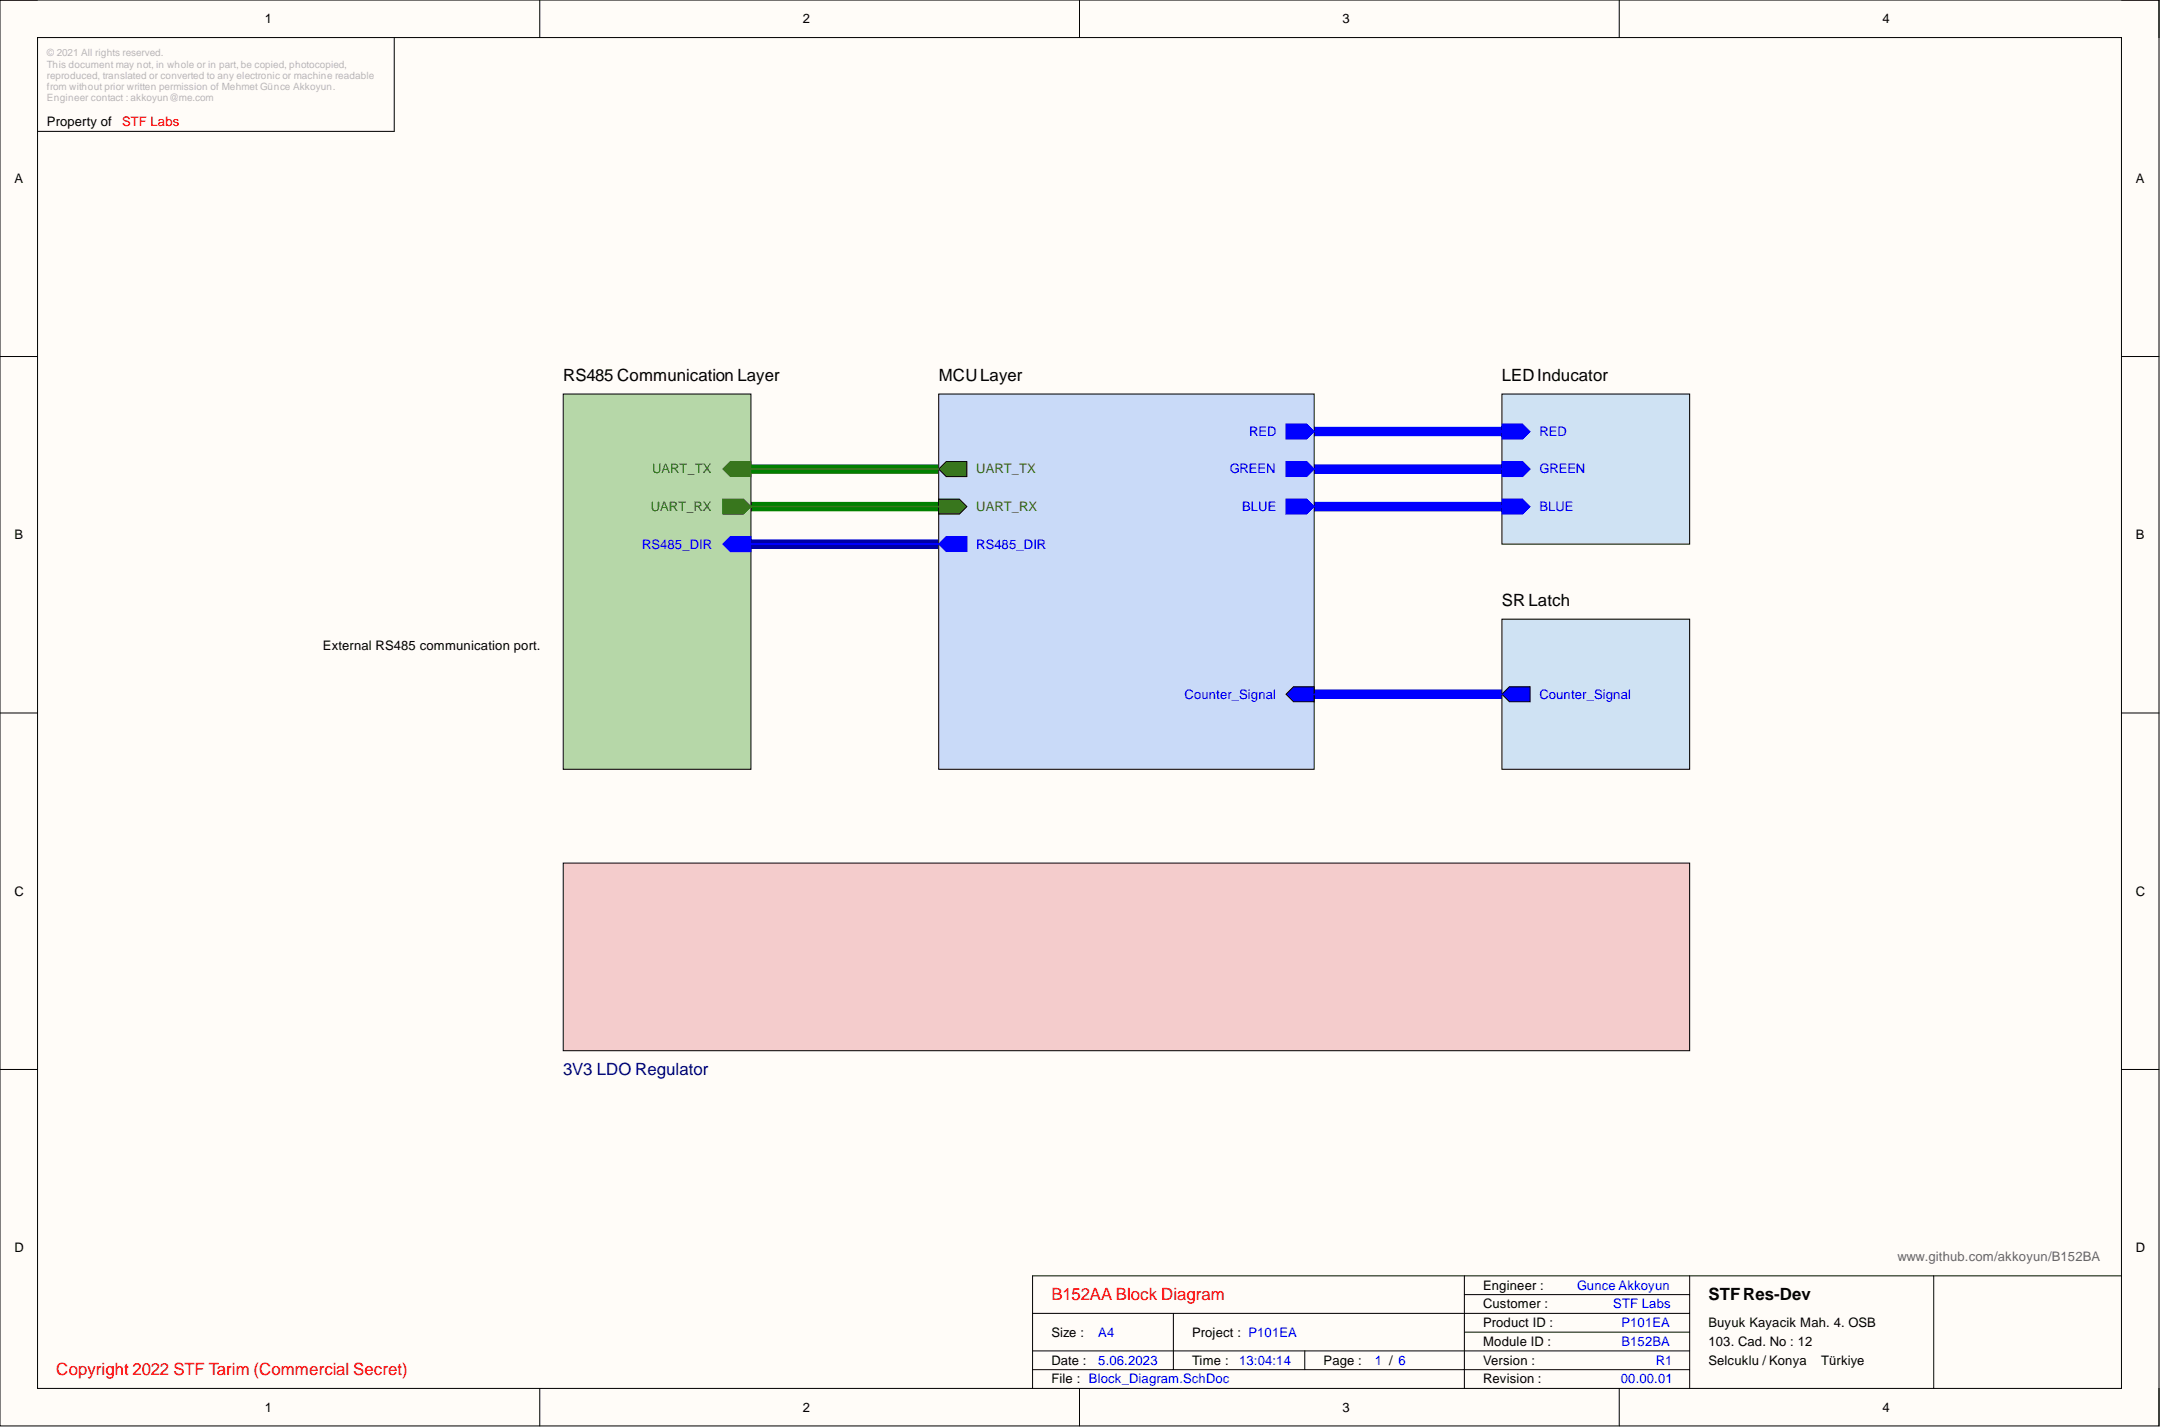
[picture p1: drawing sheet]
<svg xmlns="http://www.w3.org/2000/svg" width="292mm" height="193mm" viewBox="0 0 292 193" stroke-linecap="round" stroke-linejoin="round" font-family="sans-serif">
<path d="M0 0h291.8v192.7h-291.8z" fill-rule="evenodd" fill="#fffcf8"/>
<path d="M0 0h291.8v192.7h-291.8z" fill="none" stroke="#000" stroke-width=".14"/>
<path d="M5.1 5.1h281.7v182.5h-281.7z" fill-rule="evenodd" fill="#fffcf8"/>
<g fill="none" stroke="#000" stroke-width=".14">
<path d="M0 0h5.1M5.1 5.1h281.7v182.5h-281.7zM53.3 5.1v12.7h-48.2M73 0v5.1M145.9 0v5.1M218.9 0v5.1M286.8 0h5v5.1M0 48.2h5.1M286.8 48.2h5M0 96.3h5.1M286.8 96.3h5M0 144.5h5.1"/>
<path d="M286.8 144.5h5M139.6 177.5h88.8M158.6 177.5v7.6M197.9 174.9h30.5M197.9 172.4v15.2M228.4 172.4v15.2M261.4 172.4v15.2M286.8 172.4h-147.2v15.2M73 187.6v5.1M139.6 182.6h88.8M139.6 185.1h88.8M145.9 187.6v5.1"/>
<path d="M176.4 182.6v2.5M197.9 180h30.5M218.9 187.6v5.1M291.8 187.6v5.1"/>
</g>
<path d="M101.5 63.4h25.4M101.5 68.5h25.4" fill="none" stroke="#008000" stroke-width="1.3"/>
<path d="M101.5 73.5h25.4" fill="none" stroke="#00c" stroke-width="1.3"/>
<path d="M177.6 58.3h25.4M177.6 68.5h25.4M177.6 63.4h25.4M177.6 93.8h25.4" fill="none" stroke="#00f" stroke-width="1.3"/>
<path d="M76.1 53.2h25.4v50.8h-25.4z" fill-rule="evenodd" fill="#b6d7a8"/>
<path d="M76.1 53.2h25.4v50.8h-25.4z" fill="none" stroke="#000" stroke-width=".14"/>
<path d="M97.7 73.5l1-1h2.8v2h-2.8z" fill-rule="evenodd" fill="#00f"/>
<path d="M97.7 73.5l1-1h2.8v2h-2.8z" fill="none" stroke="#00f" stroke-width=".14"/>
<path d="M97.7 67.4h2.8l1 1.1-1 1h-2.8z" fill-rule="evenodd" fill="#38761d"/>
<path d="M97.7 67.4h2.8l1 1.1-1 1h-2.8z" fill="none" stroke="#38761d" stroke-width=".14"/>
<path d="M97.7 63.4l1-1h2.8v2h-2.8z" fill-rule="evenodd" fill="#38761d"/>
<path d="M97.7 63.4l1-1h2.8v2h-2.8z" fill="none" stroke="#38761d" stroke-width=".14"/>
<path d="M126.9 53.2h50.7v50.8h-50.7z" fill-rule="evenodd" fill="#c9daf8"/>
<path d="M126.9 53.2h50.7v50.8h-50.7z" fill="none" stroke="#000" stroke-width=".14"/>
<path d="M126.9 63.4l1-1h2.8v2h-2.8z" fill-rule="evenodd" fill="#38761d"/>
<path d="M126.9 63.4l1-1h2.8v2h-2.8z" fill="none" stroke="#000" stroke-width=".14"/>
<path d="M126.9 67.4h2.8l1 1.1-1 1h-2.8z" fill-rule="evenodd" fill="#38761d"/>
<path d="M126.9 67.4h2.8l1 1.1-1 1h-2.8z" fill="none" stroke="#000" stroke-width=".14"/>
<path d="M173.8 93.8l1-1h2.8v2h-2.8z" fill-rule="evenodd" fill="#00f"/>
<path d="M173.8 93.8l1-1h2.8v2h-2.8z" fill="none" stroke="#000" stroke-width=".14"/>
<path d="M126.9 73.5l1-1h2.8v2h-2.8z" fill-rule="evenodd" fill="#00f"/>
<path d="M126.9 73.5l1-1h2.8v2h-2.8z" fill="none" stroke="#00f" stroke-width=".14"/>
<path d="M173.8 62.4h2.8l1 1-1 1h-2.8z" fill-rule="evenodd" fill="#00f"/>
<path d="M173.8 62.4h2.8l1 1-1 1h-2.8z" fill="none" stroke="#00f" stroke-width=".14"/>
<path d="M173.8 57.3h2.8l1 1-1 1h-2.8z" fill-rule="evenodd" fill="#00f"/>
<path d="M173.8 57.3h2.8l1 1-1 1h-2.8z" fill="none" stroke="#00f" stroke-width=".14"/>
<path d="M173.8 67.4h2.8l1 1.1-1 1h-2.8z" fill-rule="evenodd" fill="#00f"/>
<path d="M173.8 67.4h2.8l1 1.1-1 1h-2.8z" fill="none" stroke="#00f" stroke-width=".14"/>
<path d="M203 83.7h25.4v20.3h-25.4z" fill-rule="evenodd" fill="#cfe2f3"/>
<path d="M203 83.7h25.4v20.3h-25.4z" fill="none" stroke="#000" stroke-width=".14"/>
<path d="M203 93.8l1-1h2.8v2h-2.8z" fill-rule="evenodd" fill="#00f"/>
<path d="M203 93.8l1-1h2.8v2h-2.8z" fill="none" stroke="#000" stroke-width=".14"/>
<path d="M203 53.2h25.4v20.3h-25.4z" fill-rule="evenodd" fill="#cfe2f3"/>
<path d="M203 53.2h25.4v20.3h-25.4z" fill="none" stroke="#000" stroke-width=".14"/>
<path d="M203 57.3h2.8l1 1-1 1h-2.8z" fill-rule="evenodd" fill="#00f"/>
<path d="M203 57.3h2.8l1 1-1 1h-2.8z" fill="none" stroke="#00f" stroke-width=".14"/>
<path d="M203 67.4h2.8l1 1.1-1 1h-2.8z" fill-rule="evenodd" fill="#00f"/>
<path d="M203 67.4h2.8l1 1.1-1 1h-2.8z" fill="none" stroke="#00f" stroke-width=".14"/>
<path d="M203 62.4h2.8l1 1-1 1h-2.8z" fill-rule="evenodd" fill="#00f"/>
<path d="M203 62.4h2.8l1 1-1 1h-2.8z" fill="none" stroke="#00f" stroke-width=".14"/>
<path d="M101.5 63.4h25.4M101.5 68.5h25.4" fill="none" stroke="#38761d" stroke-width=".25"/>
<path d="M177.6 58.3h25.4M101.5 73.5h25.4M177.6 68.5h25.4M177.6 63.4h25.4M177.6 93.8h25.4" fill="none" stroke="#00f" stroke-width=".25"/>
<path d="M76.1 116.6h152.3v25.4h-152.3z" fill-rule="evenodd" fill="#f4cccc"/>
<path d="M76.1 116.6h152.3v25.4h-152.3z" fill="none" stroke="#000" stroke-width=".14"/>
<g font-size="2.3">
<text x="76.1" y="51.5">RS485 Communication Layer</text>
<text x="126.9" y="51.5">MCULayer</text>
<text x="203" y="51.5">LEDInducator</text>
<text x="203" y="81.9">SR Latch</text>
<text x="230.9" y="175.7">STFRes-Dev</text>
</g>
<text font-size="2.3" fill="#000080" x="76.1" y="145.3">3V3 LDO Regulator</text>
<g font-size="2.3" fill="#f00">
<text x="142.1" y="175.7">B152AA Block Diagram</text>
<text x="7.6" y="185.8">Copyright 2022 STF Tarim (Commercial Secret)</text>
</g>
<g font-size="1.8">
<text x="35.8" y="3.1">1</text>
<text x="108.5" y="3.1">2</text>
<text x="181.4" y="3.1">3</text>
<text x="254.4" y="3.1">4</text>
<text x="6.3" y="17.1">Property of</text>
<text x="1.9" y="24.7">A</text>
<text x="288.7" y="24.7">A</text>
<text x="1.9" y="72.9">B</text>
<text x="288.7" y="72.9">B</text>
<text x="43.6" y="87.8">External RS485 communication port.</text>
<text x="1.9" y="121">C</text>
<text x="288.7" y="121">C</text>
<text x="1.9" y="169.2">D</text>
<text x="288.7" y="169.2">D</text>
<text x="200.5" y="174.3">Engineer :</text>
<text x="200.5" y="176.8">Customer :</text>
<text x="200.5" y="179.3">Product ID :</text>
<text x="230.9" y="179.3">Buyuk Kayacik Mah. 4. OSB</text>
<text x="142.1" y="184.4">Date :</text>
<text x="142.1" y="180.6">Size :</text>
<text x="161.1" y="184.4">Time :</text>
<text x="161.1" y="180.6">Project : P101EA</text>
<text x="178.9" y="184.4">Page :</text>
<text x="200.5" y="181.9">Module ID :</text>
<text x="200.5" y="184.4">Version :</text>
<text x="230.9" y="181.9">103. Cad. No : 12</text>
<text x="230.9" y="184.4">Selcuklu / Konya</text>
<text x="246.2" y="184.4">Türkiye</text>
<text x="35.8" y="190.7">1</text>
<text x="108.5" y="190.7">2</text>
<text x="142.1" y="186.9">File : Block_Diagram.SchDoc</text>
<text x="181.4" y="190.7">3</text>
<text x="200.5" y="186.9">Revision :</text>
<text x="254.4" y="190.7">4</text>
</g>
<text font-size="1.8" fill="#f00" x="16.5" y="17.1">STF Labs</text>
<g font-size="1.8" fill="#00f">
<text x="168.8" y="58.9">RED</text>
<text x="208.1" y="58.9">RED</text>
<text x="166.2" y="64">GREEN</text>
<text x="208.1" y="64">GREEN</text>
<text x="167.9" y="69.1">BLUE</text>
<text x="208.1" y="69.1">BLUE</text>
<text x="86.8" y="74.1">RS485_DIR</text>
<text x="132" y="74.1">RS485_DIR</text>
<text x="160.1" y="94.4">Counter_Signal</text>
<text x="208.1" y="94.4">Counter_Signal</text>
<text x="213.2" y="174.3">Gunce Akkoyun</text>
<text x="218.1" y="176.8">STF Labs</text>
<text x="219.2" y="179.3">P101EA</text>
<text x="148.5" y="184.4">5.06.2023</text>
<text x="148.5" y="180.6">A4</text>
<text x="167.5" y="184.4">13:04:14</text>
<text x="185.8" y="184.4">1 / 6</text>
<text x="219.2" y="181.9">B152BA</text>
<text x="223.8" y="184.4">R1</text>
<text x="219.1" y="186.9">00.00.01</text>
</g>
<g font-size="1.8" fill="#38761d">
<text x="88.1" y="64">UART_TX</text>
<text x="132" y="64">UART_TX</text>
<text x="88" y="69.1">UART_RX</text>
<text x="132" y="69.1">UART_RX</text>
</g>
<text font-size="1.8" fill="#666" x="256.5" y="170.5">www.github.com/akkoyun/B152BA</text>
<g font-size="1.4" fill="#b7b7b7">
<text x="6.3" y="7.6">© 2021 All rights reserved.</text>
<text x="6.3" y="9.1">This document may not, in whole or in part, be copied, photocopied,</text>
<text x="6.3" y="10.7">reproduced, translated or converted to any electronic or machine readable</text>
<text x="6.3" y="12.2">from without prior written permission of Mehmet Günce Akkoyun.</text>
<text x="6.3" y="13.7">Engineer contact : akkoyun@me.com</text>
</g>
</svg>
